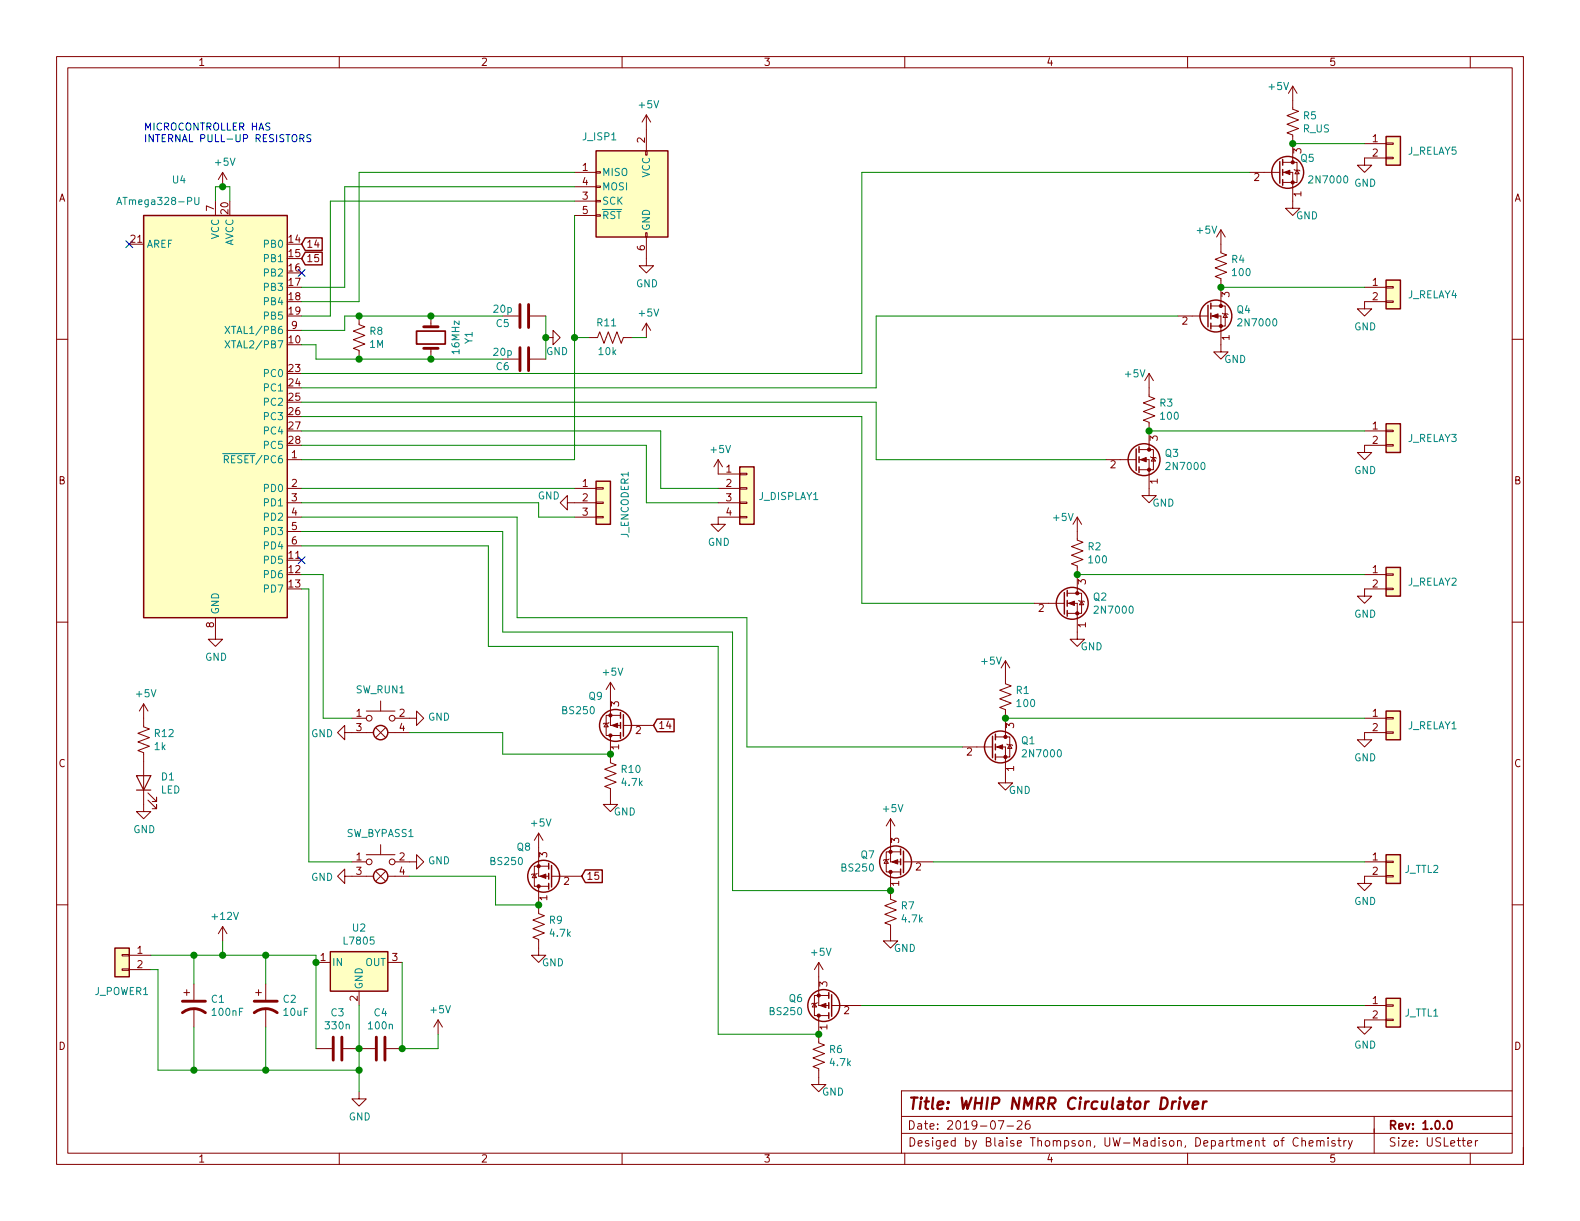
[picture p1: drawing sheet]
EESchema Schematic File Version 4
LIBS:PCB-cache
EELAYER 30 0
EELAYER END
$Descr USLetter 11000 8500
encoding utf-8
Sheet 1 1
Title "WHIP NMRR Circulator Driver"
Date "2019-07-26"
Rev "1.0.0"
Comp ""
Comment1 ""
Comment2 ""
Comment3 ""
Comment4 ""
$EndDescr
$Comp
L Regulator_Linear:L7805 U2
U 1 1
P 2500 6700
F 0 "U2" H 2500 6942 50  0000 C CNN
F 1 "L7805" H 2500 6851 50  0000 C CNN
F 2 "Package_TO_SOT_THT:TO-220-3_Vertical" H 2525 6550 50  0001 L CIN
F 3 "http://www.st.com/content/ccc/resource/technical/document/datasheet/41/4f/b3/b0/12/d4/47/88/CD00000444.pdf/files/CD00000444.pdf/jcr:content/translations/en.CD00000444.pdf" H 2500 6650 50  0001 C CNN
	1    2500 6700
	1    0    0    -1  
$EndComp
$Comp
L Connector_Generic:Conn_01x02 J_RELAY2
U 1 1
P 9700 4000
F 0 "J_RELAY2" H 9800 3950 50  0000 L CNN
F 1 "Conn_01x02" H 9780 3901 50  0001 L CNN
F 2 "Connector_Molex:Molex_KK-254_AE-6410-02A_1x02_P2.54mm_Vertical" H 9700 4000 50  0001 C CNN
F 3 "~" H 9700 4000 50  0001 C CNN
	1    9700 4000
	1    0    0    -1  
$EndComp
$Comp
L Connector_Generic:Conn_01x02 J_RELAY1
U 1 1
P 9700 5000
F 0 "J_RELAY1" H 9800 4950 50  0000 L CNN
F 1 "Conn_01x02" H 9780 4901 50  0001 L CNN
F 2 "Connector_Molex:Molex_KK-254_AE-6410-02A_1x02_P2.54mm_Vertical" H 9700 5000 50  0001 C CNN
F 3 "~" H 9700 5000 50  0001 C CNN
	1    9700 5000
	1    0    0    -1  
$EndComp
$Comp
L Connector_Generic:Conn_01x02 J_RELAY3
U 1 1
P 9700 3000
F 0 "J_RELAY3" H 9800 2950 50  0000 L CNN
F 1 "Conn_01x02" H 9780 2901 50  0001 L CNN
F 2 "Connector_Molex:Molex_KK-254_AE-6410-02A_1x02_P2.54mm_Vertical" H 9700 3000 50  0001 C CNN
F 3 "~" H 9700 3000 50  0001 C CNN
	1    9700 3000
	1    0    0    -1  
$EndComp
$Comp
L Connector_Generic:Conn_01x02 J_RELAY5
U 1 1
P 9700 1000
F 0 "J_RELAY5" H 9800 950 50  0000 L CNN
F 1 "Conn_01x02" H 9780 901 50  0001 L CNN
F 2 "Connector_Molex:Molex_KK-254_AE-6410-02A_1x02_P2.54mm_Vertical" H 9700 1000 50  0001 C CNN
F 3 "~" H 9700 1000 50  0001 C CNN
	1    9700 1000
	1    0    0    -1  
$EndComp
$Comp
L Connector_Generic:Conn_01x02 J_RELAY4
U 1 1
P 9700 2000
F 0 "J_RELAY4" H 9800 1950 50  0000 L CNN
F 1 "Conn_01x02" H 9780 1901 50  0001 L CNN
F 2 "Connector_Molex:Molex_KK-254_AE-6410-02A_1x02_P2.54mm_Vertical" H 9700 2000 50  0001 C CNN
F 3 "~" H 9700 2000 50  0001 C CNN
	1    9700 2000
	1    0    0    -1  
$EndComp
$Comp
L Connector_Generic:Conn_01x02 J_TTL1
U 1 1
P 9700 7000
F 0 "J_TTL1" H 9900 6950 50  0000 C CNN
F 1 "Conn_01x02" H 9618 6766 50  0001 C CNN
F 2 "Connector_Molex:Molex_KK-254_AE-6410-02A_1x02_P2.54mm_Vertical" H 9700 7000 50  0001 C CNN
F 3 "~" H 9700 7000 50  0001 C CNN
	1    9700 7000
	1    0    0    -1  
$EndComp
Wire Wire Line
	2200 7300 2200 6700
Wire Wire Line
	2800 6700 2800 7300
$Comp
L power:+5V #PWR0102
U 1 1
P 3050 7200
F 0 "#PWR0102" H 3050 7050 50  0001 C CNN
F 1 "+5V" H 3065 7373 50  0000 C CNN
F 2 "" H 3050 7200 50  0001 C CNN
F 3 "" H 3050 7200 50  0001 C CNN
	1    3050 7200
	1    0    0    -1  
$EndComp
Wire Wire Line
	2800 7300 3050 7300
Wire Wire Line
	3050 7300 3050 7200
$Comp
L power:+12V #PWR0103
U 1 1
P 1550 6550
F 0 "#PWR0103" H 1550 6400 50  0001 C CNN
F 1 "+12V" H 1565 6723 50  0000 C CNN
F 2 "" H 1550 6550 50  0001 C CNN
F 3 "" H 1550 6550 50  0001 C CNN
	1    1550 6550
	1    0    0    -1  
$EndComp
Wire Wire Line
	1050 6650 1350 6650
Wire Wire Line
	1550 6650 1550 6550
Wire Wire Line
	2200 6650 2200 6700
Connection ~ 2200 6700
Wire Wire Line
	1100 7450 1350 7450
Wire Wire Line
	1100 7450 1100 6750
Wire Wire Line
	1100 6750 1050 6750
Wire Wire Line
	1550 6650 1850 6650
Connection ~ 1550 6650
$Comp
L Device:CP1 C1
U 1 1
P 1350 7000
F 0 "C1" H 1465 7046 50  0000 L CNN
F 1 "100nF" H 1465 6955 50  0000 L CNN
F 2 "Capacitor_THT:CP_Radial_D7.5mm_P2.50mm" H 1350 7000 50  0001 C CNN
F 3 "~" H 1350 7000 50  0001 C CNN
	1    1350 7000
	1    0    0    -1  
$EndComp
$Comp
L Device:CP1 C2
U 1 1
P 1850 7000
F 0 "C2" H 1965 7046 50  0000 L CNN
F 1 "10uF" H 1965 6955 50  0000 L CNN
F 2 "Capacitor_THT:CP_Radial_D7.5mm_P2.50mm" H 1850 7000 50  0001 C CNN
F 3 "~" H 1850 7000 50  0001 C CNN
	1    1850 7000
	1    0    0    -1  
$EndComp
Wire Wire Line
	1350 6850 1350 6650
Connection ~ 1350 6650
Wire Wire Line
	1350 6650 1550 6650
Connection ~ 1850 6650
Wire Wire Line
	1850 6650 2200 6650
Wire Wire Line
	1850 6650 1850 6850
Wire Wire Line
	1350 7150 1350 7450
Connection ~ 1350 7450
Wire Wire Line
	1350 7450 1850 7450
Wire Wire Line
	1850 7150 1850 7450
Connection ~ 1850 7450
Wire Wire Line
	1850 7450 2500 7450
$Comp
L Switch:SW_Push_Lamp SW_RUN1
U 1 1
P 2650 5100
F 0 "SW_RUN1" H 2650 5400 50  0000 C CNN
F 1 "SW_Push_Lamp" H 2650 5394 50  0001 C CNN
F 2 "Connector_Molex:Molex_KK-254_AE-6410-04A_1x04_P2.54mm_Vertical" H 2650 5400 50  0001 C CNN
F 3 "~" H 2650 5400 50  0001 C CNN
	1    2650 5100
	1    0    0    -1  
$EndComp
$Comp
L Switch:SW_Push_Lamp SW_BYPASS1
U 1 1
P 2650 6100
F 0 "SW_BYPASS1" H 2650 6400 50  0000 C CNN
F 1 "SW_Push_Lamp" H 2650 6394 50  0001 C CNN
F 2 "Connector_Molex:Molex_KK-254_AE-6410-04A_1x04_P2.54mm_Vertical" H 2650 6400 50  0001 C CNN
F 3 "~" H 2650 6400 50  0001 C CNN
	1    2650 6100
	1    0    0    -1  
$EndComp
$Comp
L Connector:AVR-ISP-6 J_ISP1
U 1 1
P 4400 1400
F 0 "J_ISP1" H 4750 1850 50  0000 R CNN
F 1 "AVR-ISP-6" H 4850 1800 50  0001 R CNN
F 2 "Connector_PinHeader_2.54mm:PinHeader_2x03_P2.54mm_Vertical" V 4150 1450 50  0001 C CNN
F 3 " ~" H 3125 850 50  0001 C CNN
	1    4400 1400
	-1   0    0    -1  
$EndComp
$Comp
L power:GND #PWR0104
U 1 1
P 9500 5100
F 0 "#PWR0104" H 9500 4850 50  0001 C CNN
F 1 "GND" H 9505 4927 50  0000 C CNN
F 2 "" H 9500 5100 50  0001 C CNN
F 3 "" H 9500 5100 50  0001 C CNN
	1    9500 5100
	1    0    0    -1  
$EndComp
$Comp
L power:GND #PWR0105
U 1 1
P 9500 4100
F 0 "#PWR0105" H 9500 3850 50  0001 C CNN
F 1 "GND" H 9505 3927 50  0000 C CNN
F 2 "" H 9500 4100 50  0001 C CNN
F 3 "" H 9500 4100 50  0001 C CNN
	1    9500 4100
	1    0    0    -1  
$EndComp
$Comp
L power:GND #PWR0108
U 1 1
P 9500 1100
F 0 "#PWR0108" H 9500 850 50  0001 C CNN
F 1 "GND" H 9505 927 50  0000 C CNN
F 2 "" H 9500 1100 50  0001 C CNN
F 3 "" H 9500 1100 50  0001 C CNN
	1    9500 1100
	1    0    0    -1  
$EndComp
$Comp
L power:GND #PWR0119
U 1 1
P 1500 4400
F 0 "#PWR0119" H 1500 4150 50  0001 C CNN
F 1 "GND" H 1505 4227 50  0000 C CNN
F 2 "" H 1500 4400 50  0001 C CNN
F 3 "" H 1500 4400 50  0001 C CNN
	1    1500 4400
	1    0    0    -1  
$EndComp
Wire Wire Line
	2450 6000 2150 6000
Wire Wire Line
	2150 4100 2150 6000
Wire Wire Line
	2450 5000 2250 5000
Wire Wire Line
	2250 4000 2250 5000
$Comp
L power:GND #PWR0121
U 1 1
P 2850 5000
F 0 "#PWR0121" H 2850 4750 50  0001 C CNN
F 1 "GND" V 2855 4872 50  0000 R CNN
F 2 "" H 2850 5000 50  0001 C CNN
F 3 "" H 2850 5000 50  0001 C CNN
	1    2850 5000
	0    -1   -1   0   
$EndComp
$Comp
L power:GND #PWR0122
U 1 1
P 2850 6000
F 0 "#PWR0122" H 2850 5750 50  0001 C CNN
F 1 "GND" V 2855 5872 50  0000 R CNN
F 2 "" H 2850 6000 50  0001 C CNN
F 3 "" H 2850 6000 50  0001 C CNN
	1    2850 6000
	0    -1   -1   0   
$EndComp
$Comp
L power:GND #PWR0123
U 1 1
P 2450 6100
F 0 "#PWR0123" H 2450 5850 50  0001 C CNN
F 1 "GND" V 2455 5972 50  0000 R CNN
F 2 "" H 2450 6100 50  0001 C CNN
F 3 "" H 2450 6100 50  0001 C CNN
	1    2450 6100
	0    1    1    0   
$EndComp
$Comp
L power:GND #PWR0124
U 1 1
P 2450 5100
F 0 "#PWR0124" H 2450 4850 50  0001 C CNN
F 1 "GND" V 2455 4972 50  0000 R CNN
F 2 "" H 2450 5100 50  0001 C CNN
F 3 "" H 2450 5100 50  0001 C CNN
	1    2450 5100
	0    1    1    0   
$EndComp
$Comp
L Device:R_US R7
U 1 1
P 6200 6350
F 0 "R7" H 6268 6396 50  0000 L CNN
F 1 "4.7k" H 6268 6305 50  0000 L CNN
F 2 "Resistor_THT:R_Axial_DIN0207_L6.3mm_D2.5mm_P7.62mm_Horizontal" V 6240 6340 50  0001 C CNN
F 3 "~" H 6200 6350 50  0001 C CNN
	1    6200 6350
	1    0    0    -1  
$EndComp
$Comp
L power:+5V #PWR0127
U 1 1
P 6200 5800
F 0 "#PWR0127" H 6200 5650 50  0001 C CNN
F 1 "+5V" H 6215 5973 50  0000 C CNN
F 2 "" H 6200 5800 50  0001 C CNN
F 3 "" H 6200 5800 50  0001 C CNN
	1    6200 5800
	1    0    0    -1  
$EndComp
$Comp
L power:GND #PWR0128
U 1 1
P 6200 6500
F 0 "#PWR0128" H 6200 6250 50  0001 C CNN
F 1 "GND" H 6300 6400 50  0000 C CNN
F 2 "" H 6200 6500 50  0001 C CNN
F 3 "" H 6200 6500 50  0001 C CNN
	1    6200 6500
	1    0    0    -1  
$EndComp
$Comp
L power:GND #PWR0129
U 1 1
P 5700 7500
F 0 "#PWR0129" H 5700 7250 50  0001 C CNN
F 1 "GND" H 5800 7400 50  0000 C CNN
F 2 "" H 5700 7500 50  0001 C CNN
F 3 "" H 5700 7500 50  0001 C CNN
	1    5700 7500
	1    0    0    -1  
$EndComp
$Comp
L power:+5V #PWR0130
U 1 1
P 5700 6800
F 0 "#PWR0130" H 5700 6650 50  0001 C CNN
F 1 "+5V" H 5715 6973 50  0000 C CNN
F 2 "" H 5700 6800 50  0001 C CNN
F 3 "" H 5700 6800 50  0001 C CNN
	1    5700 6800
	1    0    0    -1  
$EndComp
$Comp
L Device:R_US R6
U 1 1
P 5700 7350
F 0 "R6" H 5768 7396 50  0000 L CNN
F 1 "4.7k" H 5768 7305 50  0000 L CNN
F 2 "Resistor_THT:R_Axial_DIN0207_L6.3mm_D2.5mm_P7.62mm_Horizontal" V 5740 7340 50  0001 C CNN
F 3 "~" H 5700 7350 50  0001 C CNN
	1    5700 7350
	1    0    0    -1  
$EndComp
$Comp
L power:+5V #PWR0131
U 1 1
P 4500 900
F 0 "#PWR0131" H 4500 750 50  0001 C CNN
F 1 "+5V" H 4515 1073 50  0000 C CNN
F 2 "" H 4500 900 50  0001 C CNN
F 3 "" H 4500 900 50  0001 C CNN
	1    4500 900 
	1    0    0    -1  
$EndComp
$Comp
L power:GND #PWR0132
U 1 1
P 4500 1800
F 0 "#PWR0132" H 4500 1550 50  0001 C CNN
F 1 "GND" H 4505 1627 50  0000 C CNN
F 2 "" H 4500 1800 50  0001 C CNN
F 3 "" H 4500 1800 50  0001 C CNN
	1    4500 1800
	1    0    0    -1  
$EndComp
$Comp
L Device:Crystal Y1
U 1 1
P 3000 2350
F 0 "Y1" H 3000 2618 50  0000 C CNN
F 1 "16MHz" H 3000 2527 50  0000 C CNN
F 2 "Crystal:Crystal_HC49-U_Vertical" H 3000 2350 50  0001 C CNN
F 3 "~" H 3000 2350 50  0001 C CNN
	1    3000 2350
	0    1    1    0   
$EndComp
$Comp
L Device:R_US R8
U 1 1
P 2500 2350
F 0 "R8" H 2568 2396 50  0000 L CNN
F 1 "1M" H 2568 2305 50  0000 L CNN
F 2 "Resistor_THT:R_Axial_DIN0207_L6.3mm_D2.5mm_P7.62mm_Horizontal" V 2540 2340 50  0001 C CNN
F 3 "~" H 2500 2350 50  0001 C CNN
	1    2500 2350
	1    0    0    -1  
$EndComp
$Comp
L Device:C C5
U 1 1
P 3650 2200
F 0 "C5" V 3700 2050 50  0000 C CNN
F 1 "20p" V 3600 2050 50  0000 C CNN
F 2 "Capacitor_THT:C_Radial_D6.3mm_H5.0mm_P2.50mm" H 3688 2050 50  0001 C CNN
F 3 "~" H 3650 2200 50  0001 C CNN
	1    3650 2200
	0    1    1    0   
$EndComp
Wire Wire Line
	2500 2500 3000 2500
Connection ~ 3000 2500
Wire Wire Line
	3000 2500 3500 2500
Wire Wire Line
	2500 2200 3000 2200
Connection ~ 3000 2200
Wire Wire Line
	3000 2200 3500 2200
$Comp
L power:+5V #PWR0120
U 1 1
P 1550 1300
F 0 "#PWR0120" H 1550 1150 50  0001 C CNN
F 1 "+5V" H 1565 1473 50  0000 C CNN
F 2 "" H 1550 1300 50  0001 C CNN
F 3 "" H 1550 1300 50  0001 C CNN
	1    1550 1300
	1    0    0    -1  
$EndComp
Wire Wire Line
	1500 1400 1500 1300
Wire Wire Line
	1500 1300 1550 1300
Wire Wire Line
	1600 1300 1600 1400
Connection ~ 1550 1300
Wire Wire Line
	1550 1300 1600 1300
Wire Wire Line
	2400 2200 2500 2200
Connection ~ 2500 2200
Wire Wire Line
	3800 2500 3800 2350
$Comp
L power:GND #PWR01
U 1 1
P 3800 2350
F 0 "#PWR01" H 3800 2100 50  0001 C CNN
F 1 "GND" V 3700 2350 50  0000 R CNN
F 2 "" H 3800 2350 50  0001 C CNN
F 3 "" H 3800 2350 50  0001 C CNN
	1    3800 2350
	0    -1   -1   0   
$EndComp
Connection ~ 3800 2350
Wire Wire Line
	3800 2350 3800 2200
Wire Wire Line
	4000 1500 4000 2350
Wire Wire Line
	4000 3200 2100 3200
Wire Wire Line
	4000 1400 2300 1400
Wire Wire Line
	2400 1300 4000 1300
Wire Wire Line
	2100 2600 6000 2600
Wire Wire Line
	2100 4000 2250 4000
Wire Wire Line
	2100 4100 2150 4100
NoConn ~ 900  1700
NoConn ~ 2100 3900
NoConn ~ 2100 1900
$Comp
L Connector_Generic:Conn_01x02 J_TTL2
U 1 1
P 9700 6000
F 0 "J_TTL2" H 9900 5950 50  0000 C CNN
F 1 "Conn_01x02" H 9618 5766 50  0001 C CNN
F 2 "Connector_Molex:Molex_KK-254_AE-6410-02A_1x02_P2.54mm_Vertical" H 9700 6000 50  0001 C CNN
F 3 "~" H 9700 6000 50  0001 C CNN
	1    9700 6000
	1    0    0    -1  
$EndComp
$Comp
L Connector_Generic:Conn_01x02 J_POWER1
U 1 1
P 850 6650
F 0 "J_POWER1" H 850 6400 50  0000 C CNN
F 1 "Conn_01x02" H 768 6416 50  0001 C CNN
F 2 "Connector_Molex:Molex_KK-254_AE-6410-02A_1x02_P2.54mm_Vertical" H 850 6650 50  0001 C CNN
F 3 "~" H 850 6650 50  0001 C CNN
	1    850  6650
	-1   0    0    -1  
$EndComp
$Comp
L Device:C C6
U 1 1
P 3650 2500
F 0 "C6" V 3700 2350 50  0000 C CNN
F 1 "20p" V 3600 2350 50  0000 C CNN
F 2 "Capacitor_THT:C_Radial_D6.3mm_H5.0mm_P2.50mm" H 3688 2350 50  0001 C CNN
F 3 "~" H 3650 2500 50  0001 C CNN
	1    3650 2500
	0    1    1    0   
$EndComp
$Comp
L Connector_Generic:Conn_01x04 J_DISPLAY1
U 1 1
P 5200 3400
F 0 "J_DISPLAY1" H 5280 3346 50  0000 L CNN
F 1 "Conn_01x04" H 5280 3301 50  0001 L CNN
F 2 "Connector_Molex:Molex_KK-254_AE-6410-04A_1x04_P2.54mm_Vertical" H 5200 3400 50  0001 C CNN
F 3 "~" H 5200 3400 50  0001 C CNN
	1    5200 3400
	1    0    0    -1  
$EndComp
$Comp
L Connector_Generic:Conn_01x03 J_ENCODER1
U 1 1
P 4200 3500
F 0 "J_ENCODER1" V 4350 3250 50  0000 L CNN
F 1 "Conn_01x03" H 4280 3451 50  0001 L CNN
F 2 "Connector_Molex:Molex_KK-254_AE-6410-03A_1x03_P2.54mm_Vertical" H 4200 3500 50  0001 C CNN
F 3 "~" H 4200 3500 50  0001 C CNN
	1    4200 3500
	1    0    0    -1  
$EndComp
Wire Wire Line
	2100 3400 4000 3400
$Comp
L power:GND #PWR0125
U 1 1
P 4000 3500
F 0 "#PWR0125" H 4000 3250 50  0001 C CNN
F 1 "GND" V 3950 3400 50  0000 R CNN
F 2 "" H 4000 3500 50  0001 C CNN
F 3 "" H 4000 3500 50  0001 C CNN
	1    4000 3500
	0    1    1    0   
$EndComp
Text Notes 1000 1000 0    50   ~ 0
MICROCONTROLLER HAS\nINTERNAL PULL-UP RESISTORS
Wire Wire Line
	4500 3100 4500 3500
Wire Wire Line
	4500 3500 5000 3500
Wire Wire Line
	5000 3400 4600 3400
Wire Wire Line
	4600 3400 4600 3000
Wire Wire Line
	4600 3000 2100 3000
Wire Wire Line
	2100 3100 4500 3100
$Comp
L power:GND #PWR0133
U 1 1
P 5000 3600
F 0 "#PWR0133" H 5000 3350 50  0001 C CNN
F 1 "GND" H 5005 3427 50  0000 C CNN
F 2 "" H 5000 3600 50  0001 C CNN
F 3 "" H 5000 3600 50  0001 C CNN
	1    5000 3600
	1    0    0    -1  
$EndComp
$Comp
L power:+5V #PWR0134
U 1 1
P 5000 3300
F 0 "#PWR0134" H 5000 3150 50  0001 C CNN
F 1 "+5V" H 5015 3473 50  0000 C CNN
F 2 "" H 5000 3300 50  0001 C CNN
F 3 "" H 5000 3300 50  0001 C CNN
	1    5000 3300
	1    0    0    -1  
$EndComp
$Comp
L MCU_Microchip_ATmega:ATmega328-PU U4
U 1 1
P 1500 2900
F 0 "U4" H 1300 4550 50  0000 R CNN
F 1 "ATmega328-PU" H 1400 4400 50  0000 R CNN
F 2 "Package_DIP:DIP-28_W7.62mm" H 1500 2900 50  0001 C CIN
F 3 "http://ww1.microchip.com/downloads/en/DeviceDoc/ATmega328_P%20AVR%20MCU%20with%20picoPower%20Technology%20Data%20Sheet%2040001984A.pdf" H 1500 2900 50  0001 C CNN
	1    1500 2900
	1    0    0    -1  
$EndComp
Wire Wire Line
	5000 4500 3400 4500
Wire Wire Line
	3400 4500 3400 3800
Wire Wire Line
	3400 3800 2100 3800
Wire Wire Line
	2100 3700 3500 3700
Wire Wire Line
	3500 3700 3500 4400
Wire Wire Line
	3500 4400 5100 4400
Wire Wire Line
	3750 3500 3750 3600
Wire Wire Line
	3750 3600 4000 3600
Wire Wire Line
	2100 3500 3750 3500
$Comp
L power:GND #PWR0135
U 1 1
P 9500 7100
F 0 "#PWR0135" H 9500 6850 50  0001 C CNN
F 1 "GND" H 9505 6927 50  0000 C CNN
F 2 "" H 9500 7100 50  0001 C CNN
F 3 "" H 9500 7100 50  0001 C CNN
	1    9500 7100
	1    0    0    -1  
$EndComp
$Comp
L power:GND #PWR0136
U 1 1
P 9500 6100
F 0 "#PWR0136" H 9500 5850 50  0001 C CNN
F 1 "GND" H 9505 5927 50  0000 C CNN
F 2 "" H 9500 6100 50  0001 C CNN
F 3 "" H 9500 6100 50  0001 C CNN
	1    9500 6100
	1    0    0    -1  
$EndComp
$Comp
L Device:R_US R4
U 1 1
P 8500 1850
F 0 "R4" H 8568 1896 50  0000 L CNN
F 1 "100" H 8568 1805 50  0000 L CNN
F 2 "Resistor_THT:R_Axial_DIN0207_L6.3mm_D2.5mm_P7.62mm_Horizontal" V 8540 1840 50  0001 C CNN
F 3 "~" H 8500 1850 50  0001 C CNN
	1    8500 1850
	1    0    0    -1  
$EndComp
$Comp
L Device:R_US R5
U 1 1
P 9000 850
F 0 "R5" H 9068 896 50  0000 L CNN
F 1 "R_US" H 9068 805 50  0000 L CNN
F 2 "Resistor_THT:R_Axial_DIN0207_L6.3mm_D2.5mm_P7.62mm_Horizontal" V 9040 840 50  0001 C CNN
F 3 "~" H 9000 850 50  0001 C CNN
	1    9000 850 
	1    0    0    -1  
$EndComp
$Comp
L power:+5V #PWR0106
U 1 1
P 8500 1700
F 0 "#PWR0106" H 8500 1550 50  0001 C CNN
F 1 "+5V" H 8400 1800 50  0000 C CNN
F 2 "" H 8500 1700 50  0001 C CNN
F 3 "" H 8500 1700 50  0001 C CNN
	1    8500 1700
	1    0    0    -1  
$EndComp
$Comp
L power:+5V #PWR0107
U 1 1
P 9000 700
F 0 "#PWR0107" H 9000 550 50  0001 C CNN
F 1 "+5V" H 8900 800 50  0000 C CNN
F 2 "" H 9000 700 50  0001 C CNN
F 3 "" H 9000 700 50  0001 C CNN
	1    9000 700 
	1    0    0    -1  
$EndComp
$Comp
L power:GND #PWR0109
U 1 1
P 8500 2400
F 0 "#PWR0109" H 8500 2150 50  0001 C CNN
F 1 "GND" H 8600 2300 50  0000 C CNN
F 2 "" H 8500 2400 50  0001 C CNN
F 3 "" H 8500 2400 50  0001 C CNN
	1    8500 2400
	1    0    0    -1  
$EndComp
$Comp
L power:GND #PWR0110
U 1 1
P 9000 1400
F 0 "#PWR0110" H 9000 1150 50  0001 C CNN
F 1 "GND" H 9100 1300 50  0000 C CNN
F 2 "" H 9000 1400 50  0001 C CNN
F 3 "" H 9000 1400 50  0001 C CNN
	1    9000 1400
	1    0    0    -1  
$EndComp
$Comp
L Transistor_FET:BS250 Q7
U 1 1
P 6300 6000
F 0 "Q7" H 6506 5954 50  0000 L CNN
F 1 "BS250" H 6506 6045 50  0000 L CNN
F 2 "Package_TO_SOT_THT:TO-92_Inline" H 6500 5925 50  0001 L CIN
F 3 "http://www.vishay.com/docs/70209/70209.pdf" H 6300 6000 50  0001 L CNN
	1    6300 6000
	-1   0    0    1   
$EndComp
$Comp
L Transistor_FET:BS250 Q6
U 1 1
P 5800 7000
F 0 "Q6" H 6006 6954 50  0000 L CNN
F 1 "BS250" H 6006 7045 50  0000 L CNN
F 2 "Package_TO_SOT_THT:TO-92_Inline" H 6000 6925 50  0001 L CIN
F 3 "http://www.vishay.com/docs/70209/70209.pdf" H 5800 7000 50  0001 L CNN
	1    5800 7000
	-1   0    0    1   
$EndComp
$Comp
L Transistor_FET:2N7000 Q5
U 1 1
P 8900 1200
F 0 "Q5" H 9050 1300 50  0000 L CNN
F 1 "2N7000" H 9100 1150 50  0000 L CNN
F 2 "Package_TO_SOT_THT:TO-92_Inline" H 9100 1125 50  0001 L CIN
F 3 "https://www.fairchildsemi.com/datasheets/2N/2N7000.pdf" H 8900 1200 50  0001 L CNN
	1    8900 1200
	1    0    0    -1  
$EndComp
Wire Wire Line
	9000 1000 9500 1000
Connection ~ 9000 1000
Wire Wire Line
	8700 1200 6000 1200
Wire Wire Line
	6000 1200 6000 2600
$Comp
L Transistor_FET:2N7000 Q4
U 1 1
P 8400 2200
F 0 "Q4" H 8606 2246 50  0000 L CNN
F 1 "2N7000" H 8606 2155 50  0000 L CNN
F 2 "Package_TO_SOT_THT:TO-92_Inline" H 8600 2125 50  0001 L CIN
F 3 "https://www.fairchildsemi.com/datasheets/2N/2N7000.pdf" H 8400 2200 50  0001 L CNN
	1    8400 2200
	1    0    0    -1  
$EndComp
$Comp
L Device:R_US R3
U 1 1
P 8000 2850
F 0 "R3" H 8068 2896 50  0000 L CNN
F 1 "100" H 8068 2805 50  0000 L CNN
F 2 "Resistor_THT:R_Axial_DIN0207_L6.3mm_D2.5mm_P7.62mm_Horizontal" V 8040 2840 50  0001 C CNN
F 3 "~" H 8000 2850 50  0001 C CNN
	1    8000 2850
	1    0    0    -1  
$EndComp
$Comp
L power:GND #PWR0111
U 1 1
P 8000 3400
F 0 "#PWR0111" H 8000 3150 50  0001 C CNN
F 1 "GND" H 8100 3300 50  0000 C CNN
F 2 "" H 8000 3400 50  0001 C CNN
F 3 "" H 8000 3400 50  0001 C CNN
	1    8000 3400
	1    0    0    -1  
$EndComp
$Comp
L Device:R_US R2
U 1 1
P 7500 3850
F 0 "R2" H 7568 3896 50  0000 L CNN
F 1 "100" H 7568 3805 50  0000 L CNN
F 2 "Resistor_THT:R_Axial_DIN0207_L6.3mm_D2.5mm_P7.62mm_Horizontal" V 7540 3840 50  0001 C CNN
F 3 "~" H 7500 3850 50  0001 C CNN
	1    7500 3850
	1    0    0    -1  
$EndComp
$Comp
L power:+5V #PWR0112
U 1 1
P 7500 3700
F 0 "#PWR0112" H 7500 3550 50  0001 C CNN
F 1 "+5V" H 7400 3800 50  0000 C CNN
F 2 "" H 7500 3700 50  0001 C CNN
F 3 "" H 7500 3700 50  0001 C CNN
	1    7500 3700
	1    0    0    -1  
$EndComp
$Comp
L power:GND #PWR0113
U 1 1
P 7500 4400
F 0 "#PWR0113" H 7500 4150 50  0001 C CNN
F 1 "GND" H 7600 4300 50  0000 C CNN
F 2 "" H 7500 4400 50  0001 C CNN
F 3 "" H 7500 4400 50  0001 C CNN
	1    7500 4400
	1    0    0    -1  
$EndComp
$Comp
L Transistor_FET:2N7000 Q2
U 1 1
P 7400 4200
F 0 "Q2" H 7606 4246 50  0000 L CNN
F 1 "2N7000" H 7606 4155 50  0000 L CNN
F 2 "Package_TO_SOT_THT:TO-92_Inline" H 7600 4125 50  0001 L CIN
F 3 "https://www.fairchildsemi.com/datasheets/2N/2N7000.pdf" H 7400 4200 50  0001 L CNN
	1    7400 4200
	1    0    0    -1  
$EndComp
$Comp
L power:+5V #PWR0114
U 1 1
P 8000 2700
F 0 "#PWR0114" H 8000 2550 50  0001 C CNN
F 1 "+5V" H 7900 2800 50  0000 C CNN
F 2 "" H 8000 2700 50  0001 C CNN
F 3 "" H 8000 2700 50  0001 C CNN
	1    8000 2700
	1    0    0    -1  
$EndComp
$Comp
L Transistor_FET:2N7000 Q3
U 1 1
P 7900 3200
F 0 "Q3" H 8106 3246 50  0000 L CNN
F 1 "2N7000" H 8106 3155 50  0000 L CNN
F 2 "Package_TO_SOT_THT:TO-92_Inline" H 8100 3125 50  0001 L CIN
F 3 "https://www.fairchildsemi.com/datasheets/2N/2N7000.pdf" H 7900 3200 50  0001 L CNN
	1    7900 3200
	1    0    0    -1  
$EndComp
Wire Wire Line
	2100 2700 6100 2700
Wire Wire Line
	6100 2700 6100 2200
Wire Wire Line
	8200 2200 6100 2200
Wire Wire Line
	2100 2900 6000 2900
Wire Wire Line
	6000 4200 7200 4200
Wire Wire Line
	6000 2900 6000 4200
Wire Wire Line
	2100 2800 6100 2800
Wire Wire Line
	6100 2800 6100 3200
Wire Wire Line
	6100 3200 7700 3200
Wire Wire Line
	8500 2000 9500 2000
Connection ~ 8500 2000
Wire Wire Line
	8000 3000 9500 3000
Connection ~ 8000 3000
Wire Wire Line
	7500 4000 9500 4000
Connection ~ 7500 4000
$Comp
L Device:R_US R1
U 1 1
P 7000 4850
F 0 "R1" H 7068 4896 50  0000 L CNN
F 1 "100" H 7068 4805 50  0000 L CNN
F 2 "Resistor_THT:R_Axial_DIN0207_L6.3mm_D2.5mm_P7.62mm_Horizontal" V 7040 4840 50  0001 C CNN
F 3 "~" H 7000 4850 50  0001 C CNN
	1    7000 4850
	1    0    0    -1  
$EndComp
$Comp
L power:+5V #PWR0115
U 1 1
P 7000 4700
F 0 "#PWR0115" H 7000 4550 50  0001 C CNN
F 1 "+5V" H 6900 4800 50  0000 C CNN
F 2 "" H 7000 4700 50  0001 C CNN
F 3 "" H 7000 4700 50  0001 C CNN
	1    7000 4700
	1    0    0    -1  
$EndComp
$Comp
L power:GND #PWR0116
U 1 1
P 7000 5400
F 0 "#PWR0116" H 7000 5150 50  0001 C CNN
F 1 "GND" H 7100 5300 50  0000 C CNN
F 2 "" H 7000 5400 50  0001 C CNN
F 3 "" H 7000 5400 50  0001 C CNN
	1    7000 5400
	1    0    0    -1  
$EndComp
Wire Wire Line
	5200 4300 5200 5200
Wire Wire Line
	5200 5200 6700 5200
Wire Wire Line
	5000 7200 5700 7200
Wire Wire Line
	5000 4500 5000 7200
Connection ~ 5700 7200
Wire Wire Line
	6200 6200 5100 6200
Wire Wire Line
	5100 6200 5100 4400
Connection ~ 6200 6200
Wire Wire Line
	6500 6000 9500 6000
Wire Wire Line
	9500 7000 6000 7000
Wire Wire Line
	9500 5000 7000 5000
Connection ~ 7000 5000
$Comp
L Transistor_FET:2N7000 Q1
U 1 1
P 6900 5200
F 0 "Q1" H 7106 5246 50  0000 L CNN
F 1 "2N7000" H 7106 5155 50  0000 L CNN
F 2 "Package_TO_SOT_THT:TO-92_Inline" H 7100 5125 50  0001 L CIN
F 3 "https://www.fairchildsemi.com/datasheets/2N/2N7000.pdf" H 6900 5200 50  0001 L CNN
	1    6900 5200
	1    0    0    -1  
$EndComp
$Comp
L power:GND #PWR0117
U 1 1
P 9500 2100
F 0 "#PWR0117" H 9500 1850 50  0001 C CNN
F 1 "GND" H 9505 1927 50  0000 C CNN
F 2 "" H 9500 2100 50  0001 C CNN
F 3 "" H 9500 2100 50  0001 C CNN
	1    9500 2100
	1    0    0    -1  
$EndComp
$Comp
L power:GND #PWR0118
U 1 1
P 9500 3100
F 0 "#PWR0118" H 9500 2850 50  0001 C CNN
F 1 "GND" H 9505 2927 50  0000 C CNN
F 2 "" H 9500 3100 50  0001 C CNN
F 3 "" H 9500 3100 50  0001 C CNN
	1    9500 3100
	1    0    0    -1  
$EndComp
$Comp
L Device:R_US R10
U 1 1
P 4250 5400
F 0 "R10" H 4318 5446 50  0000 L CNN
F 1 "4.7k" H 4318 5355 50  0000 L CNN
F 2 "Resistor_THT:R_Axial_DIN0207_L6.3mm_D2.5mm_P7.62mm_Horizontal" V 4290 5390 50  0001 C CNN
F 3 "~" H 4250 5400 50  0001 C CNN
	1    4250 5400
	1    0    0    -1  
$EndComp
$Comp
L power:+5V #PWR0126
U 1 1
P 3750 5900
F 0 "#PWR0126" H 3750 5750 50  0001 C CNN
F 1 "+5V" H 3765 6073 50  0000 C CNN
F 2 "" H 3750 5900 50  0001 C CNN
F 3 "" H 3750 5900 50  0001 C CNN
	1    3750 5900
	1    0    0    -1  
$EndComp
$Comp
L power:+5V #PWR0137
U 1 1
P 4250 4850
F 0 "#PWR0137" H 4250 4700 50  0001 C CNN
F 1 "+5V" H 4265 5023 50  0000 C CNN
F 2 "" H 4250 4850 50  0001 C CNN
F 3 "" H 4250 4850 50  0001 C CNN
	1    4250 4850
	1    0    0    -1  
$EndComp
$Comp
L power:GND #PWR0138
U 1 1
P 4250 5550
F 0 "#PWR0138" H 4250 5300 50  0001 C CNN
F 1 "GND" H 4350 5450 50  0000 C CNN
F 2 "" H 4250 5550 50  0001 C CNN
F 3 "" H 4250 5550 50  0001 C CNN
	1    4250 5550
	1    0    0    -1  
$EndComp
Connection ~ 2500 7450
Wire Wire Line
	2500 7450 2500 7600
$Comp
L power:GND #PWR0101
U 1 1
P 2500 7600
F 0 "#PWR0101" H 2500 7350 50  0001 C CNN
F 1 "GND" H 2505 7427 50  0000 C CNN
F 2 "" H 2500 7600 50  0001 C CNN
F 3 "" H 2500 7600 50  0001 C CNN
	1    2500 7600
	1    0    0    -1  
$EndComp
$Comp
L power:GND #PWR0139
U 1 1
P 3750 6600
F 0 "#PWR0139" H 3750 6350 50  0001 C CNN
F 1 "GND" H 3850 6500 50  0000 C CNN
F 2 "" H 3750 6600 50  0001 C CNN
F 3 "" H 3750 6600 50  0001 C CNN
	1    3750 6600
	1    0    0    -1  
$EndComp
$Comp
L Device:R_US R9
U 1 1
P 3750 6450
F 0 "R9" H 3818 6496 50  0000 L CNN
F 1 "4.7k" H 3818 6405 50  0000 L CNN
F 2 "Resistor_THT:R_Axial_DIN0207_L6.3mm_D2.5mm_P7.62mm_Horizontal" V 3790 6440 50  0001 C CNN
F 3 "~" H 3750 6450 50  0001 C CNN
	1    3750 6450
	1    0    0    -1  
$EndComp
$Comp
L Transistor_FET:BS250 Q8
U 1 1
P 3850 6100
F 0 "Q8" H 4000 5900 50  0000 L CNN
F 1 "BS250" H 4050 6000 50  0000 L CNN
F 2 "Package_TO_SOT_THT:TO-92_Inline" H 4050 6025 50  0001 L CIN
F 3 "http://www.vishay.com/docs/70209/70209.pdf" H 3850 6100 50  0001 L CNN
	1    3850 6100
	-1   0    0    1   
$EndComp
Wire Wire Line
	2100 2400 2200 2400
Wire Wire Line
	2200 2400 2200 2500
Wire Wire Line
	2200 2500 2500 2500
Connection ~ 2500 2500
Wire Wire Line
	2100 2300 2400 2300
Wire Wire Line
	2400 2300 2400 2200
Text GLabel 2100 1700 2    50   Input ~ 0
14
Text GLabel 2100 1800 2    50   Input ~ 0
15
Text GLabel 4550 5050 2    50   Input ~ 0
14
Text GLabel 4050 6100 2    50   Input ~ 0
15
Wire Wire Line
	2100 2200 2300 2200
Wire Wire Line
	2300 2200 2300 1400
Wire Wire Line
	2100 2000 2400 2000
Wire Wire Line
	2400 2000 2400 1300
Wire Wire Line
	2100 2100 2500 2100
Wire Wire Line
	2500 2100 2500 1200
Wire Wire Line
	2500 1200 4000 1200
$Comp
L Transistor_FET:BS250 Q9
U 1 1
P 4350 5050
F 0 "Q9" H 4500 4850 50  0000 L CNN
F 1 "BS250" H 4550 4950 50  0000 L CNN
F 2 "Package_TO_SOT_THT:TO-92_Inline" H 4550 4975 50  0001 L CIN
F 3 "http://www.vishay.com/docs/70209/70209.pdf" H 4350 5050 50  0001 L CNN
	1    4350 5050
	-1   0    0    1   
$EndComp
Wire Wire Line
	2850 5100 3500 5100
Wire Wire Line
	3500 5100 3500 5250
Wire Wire Line
	3500 5250 4250 5250
Connection ~ 4250 5250
Wire Wire Line
	3750 6300 3450 6300
Wire Wire Line
	3450 6300 3450 6100
Wire Wire Line
	3450 6100 2850 6100
Connection ~ 3750 6300
Wire Wire Line
	2100 3600 3600 3600
Wire Wire Line
	3600 3600 3600 4300
Wire Wire Line
	3600 4300 5200 4300
$Comp
L Device:C C3
U 1 1
P 2350 7300
F 0 "C3" V 2098 7300 50  0000 C CNN
F 1 "330n" V 2189 7300 50  0000 C CNN
F 2 "Capacitor_THT:C_Radial_D6.3mm_H5.0mm_P2.50mm" H 2388 7150 50  0001 C CNN
F 3 "~" H 2350 7300 50  0001 C CNN
	1    2350 7300
	0    1    1    0   
$EndComp
$Comp
L Device:C C4
U 1 1
P 2650 7300
F 0 "C4" V 2398 7300 50  0000 C CNN
F 1 "100n" V 2489 7300 50  0000 C CNN
F 2 "Capacitor_THT:C_Radial_D6.3mm_H5.0mm_P2.50mm" H 2688 7150 50  0001 C CNN
F 3 "~" H 2650 7300 50  0001 C CNN
	1    2650 7300
	0    1    1    0   
$EndComp
Wire Wire Line
	2500 7000 2500 7300
Connection ~ 2500 7300
Wire Wire Line
	2500 7300 2500 7450
Connection ~ 2800 7300
Connection ~ 4000 2350
Wire Wire Line
	4000 2350 4000 3200
$Comp
L power:+5V #PWR02
U 1 1
P 4500 2350
F 0 "#PWR02" H 4500 2200 50  0001 C CNN
F 1 "+5V" H 4515 2523 50  0000 C CNN
F 2 "" H 4500 2350 50  0001 C CNN
F 3 "" H 4500 2350 50  0001 C CNN
	1    4500 2350
	1    0    0    -1  
$EndComp
Wire Wire Line
	4000 2350 4100 2350
Wire Wire Line
	4400 2350 4500 2350
$Comp
L Device:R_US R11
U 1 1
P 4250 2350
F 0 "R11" V 4350 2300 50  0000 L CNN
F 1 "10k" V 4150 2300 50  0000 L CNN
F 2 "Resistor_THT:R_Axial_DIN0207_L6.3mm_D2.5mm_P7.62mm_Horizontal" V 4290 2340 50  0001 C CNN
F 3 "~" H 4250 2350 50  0001 C CNN
	1    4250 2350
	0    -1   -1   0   
$EndComp
$Comp
L Device:R_US R12
U 1 1
P 1000 5150
F 0 "R12" H 1068 5196 50  0000 L CNN
F 1 "1k" H 1068 5105 50  0000 L CNN
F 2 "Resistor_SMD:R_0805_2012Metric_Pad1.15x1.40mm_HandSolder" V 1040 5140 50  0001 C CNN
F 3 "~" H 1000 5150 50  0001 C CNN
	1    1000 5150
	1    0    0    -1  
$EndComp
$Comp
L Device:LED D1
U 1 1
P 1000 5450
F 0 "D1" V 1039 5333 50  0000 R CNN
F 1 "LED" V 948 5333 50  0000 R CNN
F 2 "Diode_SMD:D_0805_2012Metric_Pad1.15x1.40mm_HandSolder" H 1000 5450 50  0001 C CNN
F 3 "~" H 1000 5450 50  0001 C CNN
	1    1000 5450
	0    -1   -1   0   
$EndComp
$Comp
L power:+5V #PWR03
U 1 1
P 1000 5000
F 0 "#PWR03" H 1000 4850 50  0001 C CNN
F 1 "+5V" H 1015 5173 50  0000 C CNN
F 2 "" H 1000 5000 50  0001 C CNN
F 3 "" H 1000 5000 50  0001 C CNN
	1    1000 5000
	1    0    0    -1  
$EndComp
$Comp
L power:GND #PWR04
U 1 1
P 1000 5600
F 0 "#PWR04" H 1000 5350 50  0001 C CNN
F 1 "GND" H 1005 5427 50  0000 C CNN
F 2 "" H 1000 5600 50  0001 C CNN
F 3 "" H 1000 5600 50  0001 C CNN
	1    1000 5600
	1    0    0    -1  
$EndComp
$EndSCHEMATC
